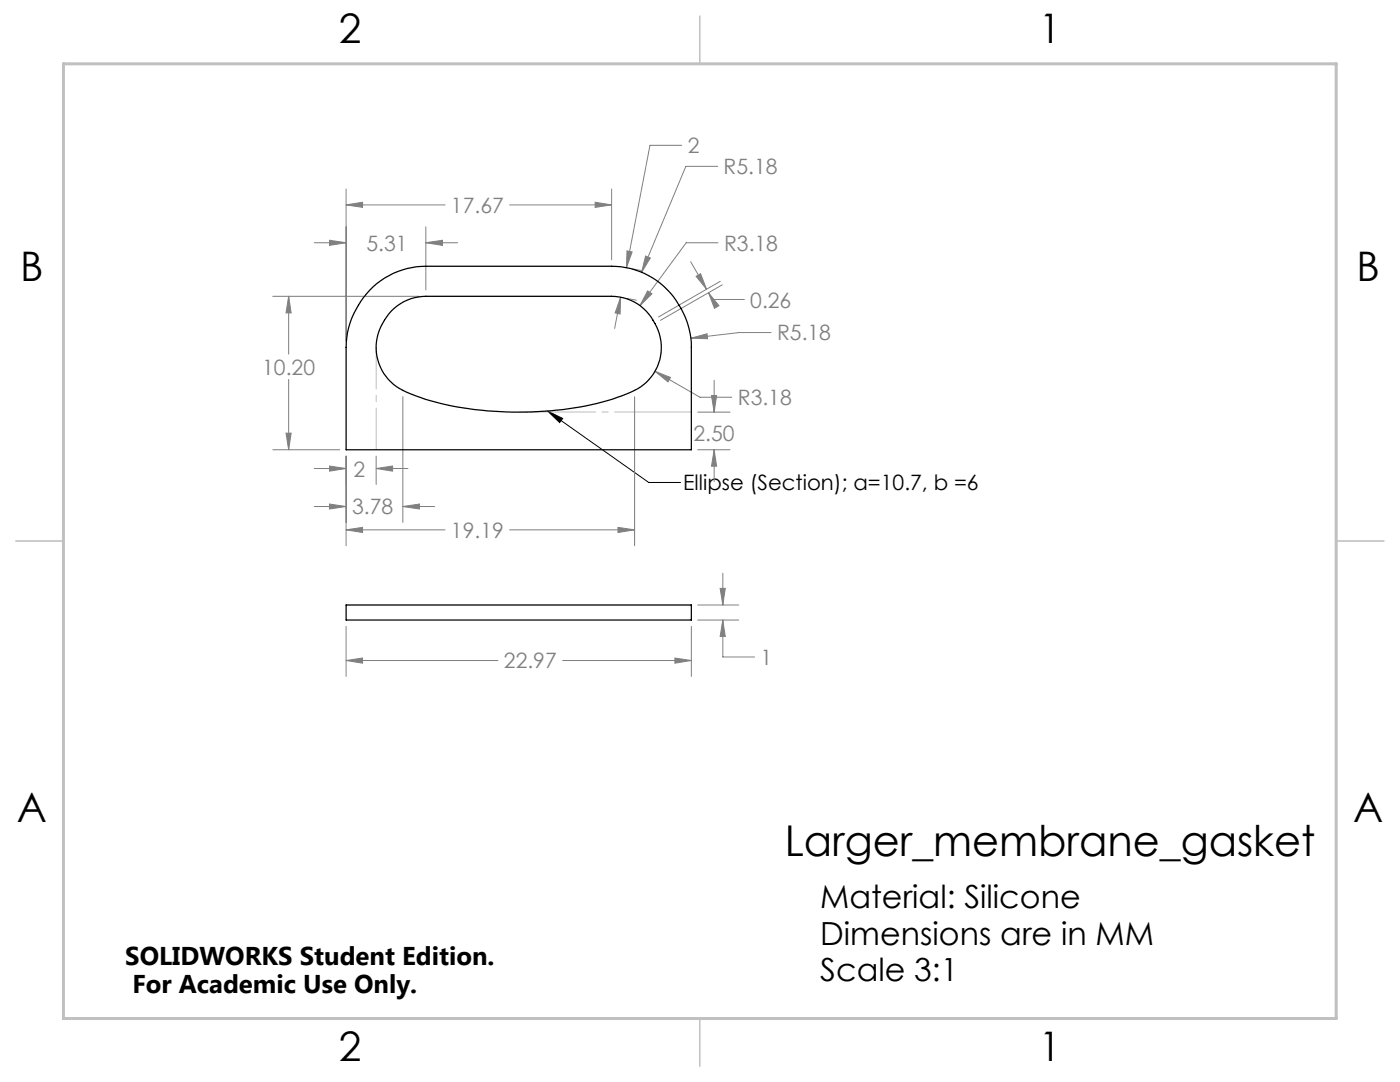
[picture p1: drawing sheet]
<svg xmlns="http://www.w3.org/2000/svg" width="279mm" height="216mm" viewBox="0 0 279 216" stroke-linecap="round" stroke-linejoin="round" font-family="sans-serif">
<path d="M109.3 82l3 1.5-.6 .8zM109.3 82l20.2 14.3h6.3" fill="none" stroke="#000" stroke-width=".2"/>
<g fill="none" stroke="#808080" stroke-width=".2">
<path d="M69.1 37.7v30.4M122.1 37.7v14.2M136.1 29h-6.4l-4.7 24.4M143.2 33.2h-6.3l-8.8 21.1M54.4 59.1h29.3M57.6 59.1l.5 3.3h-1zM57.6 59.1v11.6M62.7 48.4h6.4M65.8 47.9l3.3 .5-3.3 .6zM69.1 40.9l3.3-.5v1zM69.1 40.9h19.7M85 48.4l3.3-.5v1.1z"/>
<path d="M85 48.4h6.3M85 45.3v12.6M101.7 40.9h20.4M118.8 40.4l3.3 .5-3.3 .5zM123.9 59.3l-.1 3.4-1-.3zM123.9 59.3l-1.2 6.2M125.1 50.1l1.1 .2-1.2 3.1zM125.1 59.5l1.9 .4M126.3 53.7l1.8 .3M128.8 51.1l1 .4-1.7 2.8zM129.3 58l.8 .6-2.4 2.4zM137.8 52.2l3.2 5.5"/>
<path d="M138.9 55.1l.9-.5 1.2 3.1zM141.4 58.4l2.1 2.6-.9 .5zM141.4 58.4l.8 1.4h6.4M143.3 48.4h-6.4l-9.2 12.6M143.8 56.1l-12.4 7.2M144.1 56.8l-12.3 7.1M57.6 75.7v14M80.4 79.2v25M126.6 79.2v29.7M130.7 74.1l3.1 1.2-.5 .9zM130.7 74.1l9 5.2h6.3M137.9 67.5l3.2-.9 .1 1z"/>
<path d="M142 78.9h1l-.5 3.3zM142.5 75.9v6.3M153.9 66.4h-6.4l-9.6 1.1M54.4 89.7h13.4M57.1 86.4h1l-.5 3.3zM62.7 93.5h6.4M65.8 93l3.3 .5-3.3 .5zM69.1 91v17.9M75.1 93.5l3.3-.5v1zM75.1 91v5.7M75.1 93.5h6.3M139.2 82.2h6.5"/>
<path d="M139.2 89.7h6.5M142.5 89.7l.5 3.3h-1zM142.5 89.7v6.4M62.7 101.1h6.4M65.8 100.6l3.3 .5-3.3 .5zM69.1 105.7l3.3-.5v1.1zM69.1 105.7h19.7M80.4 101.1l3.3-.5v1zM80.4 101.1h6.3M101.7 105.7h24.9M123.3 105.2l3.3 .5-3.3 .6zM143.7 117.4h1l-.4 3.3z"/>
<path d="M144.3 114.4v6.3M69.1 131.8l3.3-.5v1zM69.1 125v10M69.1 131.8h30.3M112.3 131.8h25.7M134.7 131.3l3.3 .5-3.3 .5zM138 125v10M139.2 120.7h8.2M139.2 123.7h8.2M144.3 123.7l.4 3.3h-1zM144.3 123.7v7.4h6.3"/>
</g>
<path d="M75.1 69.3v20.4" fill="none" stroke="#c0c0c0" stroke-width=".2" stroke-dasharray="15.2 1.3 1.3 1.3" stroke-dashoffset="6.9"/>
<path d="M103.5 82.2h34.5" fill="none" stroke="#c0c0c0" stroke-width=".2" stroke-dasharray="15.2 1.3 1.3 1.3" stroke-dashoffset="-.1"/>
<path d="M266.7 153.3v49.9h-240" fill="none" stroke="#c0c0c0" stroke-width=".2"/>
<path d="M139.7 3.2v9.5M3.1 107.9h9.6M266.7 107.9h9.5M139.7 203.2v9.6" fill="none" stroke="#c0c0c0" stroke-width=".3"/>
<path d="M12.7 12.7h254v190.5h-254z" fill="none" stroke="#c0c0c0" stroke-width=".6"/>
<path d="M109.3 82l3 1.5-.6 .8z" fill="#000"/>
<g fill="#808080">
<path d="M75.1 93.5l3.3-.5v1zM65.8 93l3.3 .5-3.3 .5zM142 78.9h1l-.5 3.3zM142.5 89.7l.5 3.3h-1z"/>
<path d="M130.7 74.1l2.6 2.1 .5-.9zM138.9 55.1l.9-.5 1.2 3.1zM141.4 58.4l2.1 2.6-.9 .5zM129.3 58l-1.6 3 2.4-2.4zM65.8 47.9l3.3 .5-3.3 .6zM85 48.4l3.3-.5v1.1zM69.1 40.9l3.3-.5v1zM118.8 40.4l3.3 .5-3.3 .5zM80.4 101.1l3.3-.5v1zM65.8 100.6l3.3 .5-3.3 .5zM123.3 105.2l3.3 .5-3.3 .6zM69.1 105.7l3.3-.5v1.1zM128.8 51.1l-.7 3.2 1.7-2.8zM137.9 67.5l3.3 .1-.1-1zM123.9 59.3l-.1 3.4-1-.3zM125.1 50.1l1.1 .2-1.2 3.1zM57.1 86.4h1l-.5 3.3zM57.6 59.1l.5 3.3h-1zM69.1 131.8l3.3-.5v1zM134.7 131.3l3.3 .5-3.3 .5zM143.7 117.4h1l-.4 3.3zM144.3 123.7l.4 3.3h-1z"/>
</g>
<path d="M74.5 57.2a15.7 15.7 0 0 1 10.5-4.1h37.1a15.8 15.8 0 0 1 14.7 10.3l.6 1.9a13.1 13.1 0 0 1 .6 4v20.4h-68.9v-20.4a17.1 17.1 0 0 1 5.4-12.1zM78.1 62.1a9.7 9.7 0 0 1 6.9-3h37.1a10.2 10.2 0 0 1 9.3 13.4 9.9 9.9 0 0 1-6.4 6.1 63.2 63.2 0 0 1-29 3.2 46 46 0 0 1-16.2-4.3 9.6 9.6 0 0 1-2.6-14.2zM69.1 120.7h68.9v3h-68.9z" fill="none" stroke="#000" stroke-width=".25"/>
<text font-size="8.5" x="156.6" y="170.9">Larger_membrane_gasket</text>
<g font-size="8.1">
<text x="67.6" y="8.5">2</text>
<text x="207.3" y="8.5">1</text>
<text x="4" y="56.1">B</text>
<text x="270.7" y="56.1">B</text>
<text x="3.3" y="164.1">A</text>
<text x="270" y="164.1">A</text>
<text x="67.6" y="211.7">2</text>
<text x="207.3" y="211.7">1</text>
</g>
<g font-size="6.3">
<text x="163.7" y="181.2">Material: Silicone</text>
<text x="163.7" y="188.5">Dimensions are in MM</text>
<text x="163.7" y="195.8">Scale 3:1</text>
</g>
<g font-size="5.1">
<text x="25" y="192.5">SOLIDWORKS Student Edition.</text>
<text x="26.4" y="198.1">For Academic Use Only.</text>
</g>
<g font-size="4.2" fill="#808080">
<text x="137.3" y="30.6">2</text>
<text x="144.4" y="34.8">R5.18</text>
<text x="90" y="42.5">17.67</text>
<text x="73.1" y="50">5.31</text>
<text x="144.5" y="50">R3.18</text>
<text x="149.7" y="61.4">0.26</text>
<text x="155.1" y="67.9">R5.18</text>
<text x="52.3" y="74.8">10.20</text>
<text x="147.2" y="80.9">R3.18</text>
<text x="138.4" y="88">2.50</text>
<text x="70.6" y="95.1">2</text>
<text x="70.3" y="102.7">3.78</text>
<text x="90" y="107.3">19.19</text>
<text x="100.6" y="133.4">22.97</text>
<text x="151.8" y="132.7">1</text>
</g>
<text font-size="4.2" x="136.4" y="97.9">Ellipse (Section); a=10.7, b =6</text>
</svg>
